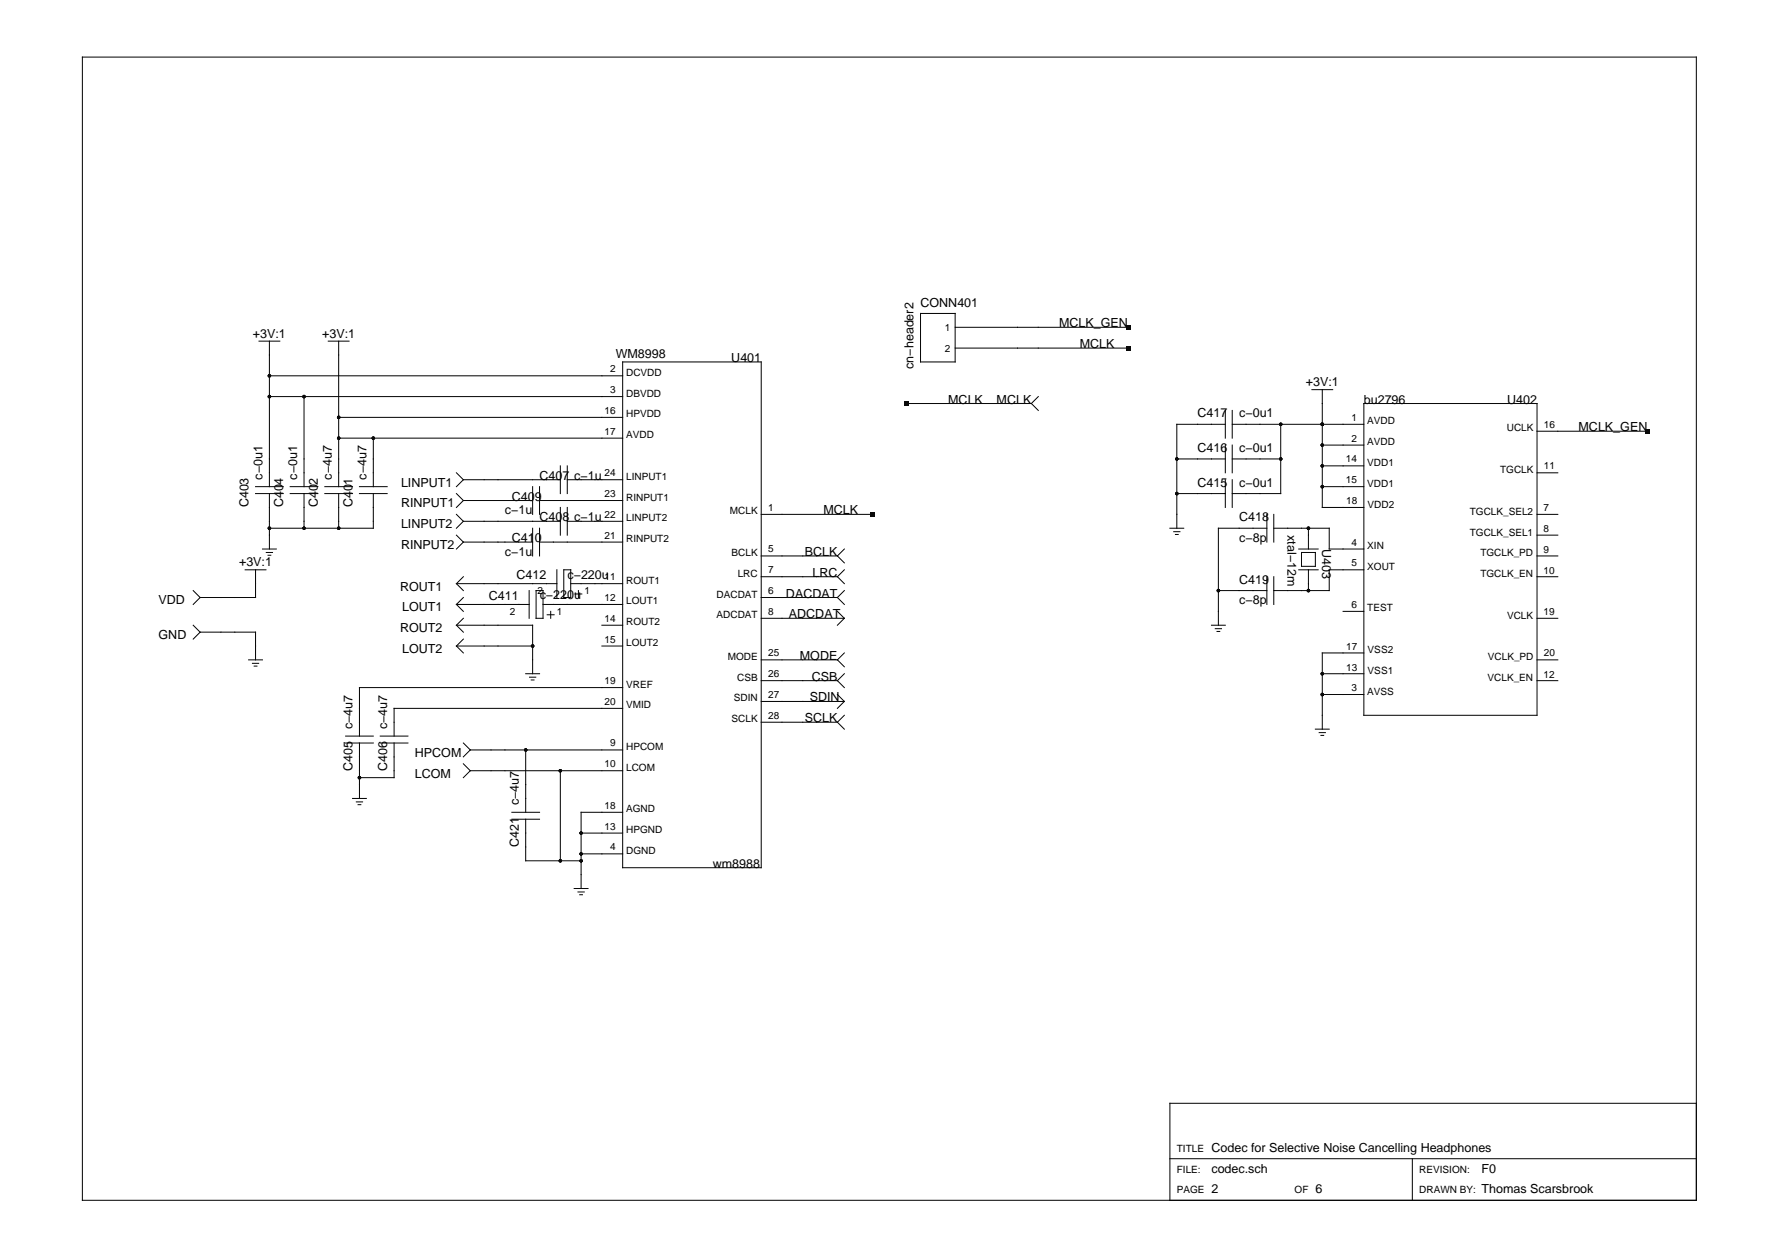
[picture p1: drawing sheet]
<svg xmlns="http://www.w3.org/2000/svg" width="420mm" height="297mm" viewBox="0 0 420 297" stroke-linecap="round" stroke-linejoin="round" font-family="sans-serif">
<g fill="none" stroke="#000" stroke-width=".24">
<path d="M19.5 13.5h381.1v269.9h-381.1zM217.4 74h8.2v11.5h-8.2zM225.6 77.3h40.9M61.2 80.6h4.9M63.6 93.6h83.5M63.6 88.7h83.5M63.6 80.6v34.3M71.8 93.6v21.3M77.5 80.6h4.9M80 98.6h67.1M80 80.6v34.3M147.1 85.5h32.7v119.4h-32.7z"/>
<path d="M214.1 95.3h29.5M225.6 82.2h40.9M243.6 95.3l1.6 1.6M245.2 93.6l-1.6 1.7M289.4 96.9v6.6M291 96.9v6.6M309.8 92h4.9M312.3 92v27.8h9.8M322.1 95.3h40.9v73.6h-40.9zM60.4 116.5h6.5M60.4 114.9h6.5M63.6 116.5v13.1"/>
<path d="M68.5 116.5h6.6M68.5 114.9h6.6M71.8 116.5v8.2M76.7 116.5h6.6M76.7 114.9h6.6M80 103.5h67.1M80 116.5v8.2M84.9 116.5h6.5M84.9 114.9h6.5M88.2 103.5v11.4M88.2 116.5v8.2h-24.6M107.8 111.6l1.6 1.7"/>
<path d="M107.8 116.5l1.6 1.7M109.4 118.2h16.4M109.4 113.3h22.9M109.4 113.3l-1.6 1.6M109.4 118.2l-1.6 1.6M125.8 114.9v6.6M127.4 118.2h19.7M127.4 114.9v6.6M132.3 110v6.5M132.3 119.8v6.6M134 113.3h13.1M134 110v6.5"/>
<path d="M134 119.8v6.6M277.9 116.5h11.5M277.9 108.4h11.5M289.4 100.2h-11.5v24.5M289.4 105.1v6.5M289.4 113.3v6.5M291 100.2h31.1M291 105.1v6.5M291 113.3v6.5M291 108.4h11.5M302.5 100.2v16.3h-11.5M312.3 114.9h9.8"/>
<path d="M312.3 110h9.8M312.3 105.1h9.8M363 111.6h4.9M363 101.8h26.2M45.6 139.4l1.7 1.7M57.9 134.5h4.9M60.4 134.5v6.6h-13.1M62 129.6h3.3M62.9 130.5h1.5M63.3 131.1h.7M107.8 137.8h23.7M107.8 121.5l1.6 1.6"/>
<path d="M107.8 126.4l1.6 1.6M107.8 137.8l1.6 1.6M109.4 128h16.4M109.4 123.1h22.9M109.4 123.1l-1.6 1.6M109.4 128l-1.6 1.6M109.4 136.2l-1.6 1.6M125 139.4v6.6M125.8 124.7v6.6M126.6 139.4h1.6v6.6h-1.6zM127.4 128h19.7M127.4 124.7v6.6"/>
<path d="M131.5 134.5v6.6M133.2 134.5h1.6v6.6h-1.6zM134 123.1h13.1M134.8 137.8h12.3M136.6 139.4v1.7M179.8 136.2h18M179.8 131.3h18M179.8 121.5h26.2M197.8 131.3l1.6 1.6M197.8 136.2l1.6 1.6M199.4 129.6l-1.6 1.7M199.4 134.5l-1.6 1.7"/>
<path d="M199.4 139.4l-1.6 1.7M276.3 124.7h3.3M277.2 125.5h1.5M277.6 126.2h.7M287.8 139.4h11.4M299.2 124.7h-11.4v22.9M299.2 121.5v6.5M299.2 136.2v6.5M300.8 124.7h13.1v4.9h8.2M300.8 121.5v6.5M300.8 136.2v6.5M306.7 129.6h4.6"/>
<path d="M306.7 134.5h4.6M307.4 130.5h3.3v3.2h-3.3zM309 124.7v4.9M309 134.5v4.9M322.1 134.5h-8.2v4.9h-13.1M363 136.2h4.9M363 131.3h4.9M363 121.5h4.9M363 126.4h4.9M45.6 147.6l1.7 1.7M47.3 141.1l-1.7 1.6M47.3 149.3h13.1v6.5"/>
<path d="M47.3 149.3l-1.7 1.6M58.7 155.8h3.3M59.6 156.6h1.5M60 157.3h.7M107.8 152.5h18M107.8 147.6h18v11.5M107.8 142.7h17.2M107.8 152.5l1.6 1.7M107.8 147.6l1.6 1.7M107.8 142.7l1.6 1.7M109.4 150.9l-1.6 1.6M109.4 146l-1.6 1.6"/>
<path d="M109.4 141.1l-1.6 1.6M124.2 159.1h3.2M125.1 159.9h1.4M128.2 142.7h18.9M129.2 145.2h1.7M130.1 144.4v1.6M135.8 140.3h1.6M142.2 152.5h4.9M142.2 147.6h4.9M179.8 146h19.6M179.8 141.1h18M179.8 155.8h18"/>
<path d="M197.8 141.1l1.6 1.6M197.8 155.8l1.6 1.6M197.8 144.4l1.6 1.6M199.4 154.2l-1.6 1.6M199.4 159.1l-1.6 1.6M199.4 146l-1.6 1.6M286.1 147.6h3.3M287 148.4h1.5M287.4 149.1h.7M312.3 159.1h9.8M317.2 144.4h4.9M322.1 154.2h-9.8v18"/>
<path d="M363 146h4.9M363 155.8h4.9M81.6 175.4h6.6M81.6 173.8h6.6M84.9 175.4v13.1M89.8 175.4h6.5M89.8 173.8h6.5M93.1 175.4v8.2h-8.2M109.4 175.4l1.7 1.7M111.1 177.1h36M111.1 177.1l-1.7 1.6M124.2 177.1v14.7"/>
<path d="M125.5 160.6h.6M147.1 167.3h-54v6.5M147.1 162.4h-62.2v11.4M179.8 170.5h18M179.8 165.6h19.6M179.8 160.7h18M197.8 160.7l1.6 1.7M197.8 170.5l1.6 1.7M197.8 164l1.6 1.6M199.4 168.9l-1.6 1.6M199.4 165.6l-1.6 1.7M310.7 172.2h3.2"/>
<path d="M311.6 173h1.4M312 173.6h.6M312.3 164h9.8M363 160.7h4.9M83.3 188.5h3.2M84.2 189.3h1.4M84.6 190h.6M109.4 180.3l1.7 1.7M111.1 182h36M111.1 182l-1.7 1.6M120.9 191.8h6.5M120.9 193.4h6.5"/>
<path d="M124.2 193.4v9.9h13M132.3 182v21.3M137.2 196.7h9.9M147.1 191.8h-9.9v18M135.6 209.8h3.3M136.5 210.6h1.5M136.9 211.3h.7M137.2 201.6h9.9M276.3 273.6h124.3M333.6 273.6v9.8M400.6 260.5h-124.3v22.9"/>
</g>
<g fill="#000">
<path d="M266 76.8h1v1h-1zM213.6 94.8h1v1h-1zM266 81.7h1v1h-1zM388.7 101.3h1v1h-1zM205.5 121h.9v.9h-.9z"/>
<circle cx="63.6" cy="88.7" r=".41"/>
<circle cx="63.6" cy="93.6" r=".41"/>
<circle cx="71.8" cy="93.6" r=".41"/>
<circle cx="80" cy="98.6" r=".41"/>
<circle cx="80" cy="103.5" r=".41"/>
<circle cx="88.2" cy="103.5" r=".41"/>
<circle cx="277.9" cy="108.4" r=".41"/>
<circle cx="277.9" cy="116.5" r=".41"/>
<circle cx="302.5" cy="100.2" r=".41"/>
<circle cx="302.5" cy="108.4" r=".41"/>
<circle cx="312.3" cy="100.2" r=".41"/>
<circle cx="312.3" cy="105.1" r=".41"/>
<circle cx="312.3" cy="110" r=".41"/>
<circle cx="312.3" cy="114.9" r=".41"/>
<circle cx="63.6" cy="124.7" r=".41"/>
<circle cx="71.8" cy="124.7" r=".41"/>
<circle cx="80" cy="124.7" r=".41"/>
<circle cx="287.8" cy="139.4" r=".41"/>
<circle cx="309" cy="124.7" r=".41"/>
<circle cx="309" cy="139.4" r=".41"/>
<circle cx="125.8" cy="152.5" r=".41"/>
<circle cx="312.3" cy="159.1" r=".41"/>
<circle cx="124.2" cy="177.1" r=".41"/>
<circle cx="312.3" cy="164" r=".41"/>
<circle cx="84.9" cy="183.6" r=".41"/>
<circle cx="132.3" cy="182" r=".41"/>
<circle cx="137.2" cy="196.7" r=".41"/>
<circle cx="132.3" cy="203.3" r=".41"/>
<circle cx="137.2" cy="201.6" r=".41"/>
<circle cx="137.2" cy="203.3" r=".41"/>
</g>
<g font-size="3">
<text x="217.4" y="72.4">CONN401</text>
<text x="250.1" y="77.3">MCLK_GEN</text>
<text x="59.7" y="79.7">+3V:1</text>
<text x="76.1" y="79.7">+3V:1</text>
<text x="255" y="82.2">MCLK</text>
<text x="145.4" y="84.6">WM8998</text>
<text x="172.7" y="85.5">U401</text>
<text x="215.8" y="87.1" transform="rotate(-90 215.8 87.1)">cn−header2</text>
<text x="224" y="95.3">MCLK</text>
<text x="235.4" y="95.3">MCLK</text>
<text x="308.4" y="91.2">+3V:1</text>
<text x="322.1" y="95.3">bu2796</text>
<text x="355.9" y="95.3">U402</text>
<text x="282.8" y="98.6">C417</text>
<text x="292.7" y="98.6">c−0u1</text>
<text x="372.8" y="101.8">MCLK_GEN</text>
<text x="282.8" y="106.7">C416</text>
<text x="292.7" y="106.7">c−0u1</text>
<text x="62" y="113.3" transform="rotate(-90 62 113.3)">c−0u1</text>
<text x="70.2" y="113.3" transform="rotate(-90 70.2 113.3)">c−0u1</text>
<text x="78.4" y="113.3" transform="rotate(-90 78.4 113.3)">c−4u7</text>
<text x="86.5" y="113.3" transform="rotate(-90 86.5 113.3)">c−4u7</text>
<text x="127.4" y="113.3">C407 c−1u</text>
<text x="58.7" y="119.8" transform="rotate(-90 58.7 119.8)">C403</text>
<text x="66.9" y="119.8" transform="rotate(-90 66.9 119.8)">C404</text>
<text x="75.1" y="119.8" transform="rotate(-90 75.1 119.8)">C402</text>
<text x="83.3" y="119.8" transform="rotate(-90 83.3 119.8)">C401</text>
<text x="94.7" y="114.9">LINPUT1</text>
<text x="94.7" y="119.8">RINPUT1</text>
<text x="120.9" y="118.2">C409</text>
<text x="282.8" y="114.9">C415</text>
<text x="292.7" y="114.9">c−0u1</text>
<text x="94.7" y="124.7">LINPUT2</text>
<text x="119.2" y="121.5">c−1u</text>
<text x="127.4" y="123.1">C408 c−1u</text>
<text x="194.5" y="121.5">MCLK</text>
<text x="292.7" y="123.1">C418</text>
<text x="94.7" y="129.6">RINPUT2</text>
<text x="119.2" y="131.3">c−1u</text>
<text x="120.9" y="128">C410</text>
<text x="190.1" y="131.3">BCLK</text>
<text x="292.7" y="128">c−8p</text>
<text x="304.1" y="126.4" transform="rotate(90 304.1 126.4)">xtal−12m</text>
<text x="312.3" y="129.6" transform="rotate(90 312.3 129.6)">U403</text>
<text x="56.5" y="133.7">+3V:1</text>
<text x="122" y="136.7">C412</text>
<text x="134" y="136.6">c−220u</text>
<text x="191.9" y="136.2">LRC</text>
<text x="292.7" y="137.8">C419</text>
<text x="37.5" y="142.7">VDD</text>
<text x="94.5" y="139.4">ROUT1</text>
<text x="115.5" y="141.6">C411</text>
<text x="127.5" y="141.5">c−220u</text>
<text x="185.6" y="141.1">DACDAT</text>
<text x="292.7" y="142.7">c−8p</text>
<text x="94.5" y="149.3">ROUT2</text>
<text x="95" y="144.4">LOUT1</text>
<text x="186.3" y="146">ADCDAT</text>
<text x="37.5" y="150.9">GND</text>
<text x="95" y="154.2">LOUT2</text>
<text x="188.9" y="155.8">MODE</text>
<text x="191.7" y="160.7">CSB</text>
<text x="191.2" y="165.6">SDIN</text>
<text x="83.3" y="172.2" transform="rotate(-90 83.3 172.2)">c−4u7</text>
<text x="91.4" y="172.2" transform="rotate(-90 91.4 172.2)">c−4u7</text>
<text x="190.1" y="170.5">SCLK</text>
<text x="98" y="178.7">HPCOM</text>
<text x="83.3" y="182" transform="rotate(-90 83.3 182)">C405</text>
<text x="91.4" y="182" transform="rotate(-90 91.4 182)">C406</text>
<text x="98" y="183.6">LCOM</text>
<text x="122.5" y="190.2" transform="rotate(-90 122.5 190.2)">c−4u7</text>
<text x="122.5" y="200" transform="rotate(-90 122.5 200)">C421</text>
<text x="168.3" y="204.9">wm8988</text>
<text x="286.1" y="272">Codec for Selective Noise Cancelling Headphones</text>
<text x="286.1" y="281.8">2</text>
<text x="286.1" y="276.9">codec.sch</text>
<text x="310.7" y="281.8">6</text>
<text x="349.9" y="281.8">Thomas Scarsbrook</text>
<text x="349.9" y="276.9">F0</text>
</g>
<g font-size="2.4">
<text x="223.1" y="83">2</text>
<text x="223.1" y="78.1">1</text>
<text x="144.1" y="87.9">2</text>
<text x="147.9" y="88.7">DCVDD</text>
<text x="144.1" y="92.8">3</text>
<text x="147.9" y="93.6">DBVDD</text>
<text x="142.8" y="97.7">16</text>
<text x="147.9" y="98.6">HPVDD</text>
<text x="319.2" y="99.4">1</text>
<text x="322.9" y="100.2">AVDD</text>
<text x="355.9" y="101.8">UCLK</text>
<text x="364.6" y="101">16</text>
<text x="142.8" y="102.6">17</text>
<text x="147.9" y="103.5">AVDD</text>
<text x="319.2" y="104.3">2</text>
<text x="322.9" y="105.1">AVDD</text>
<text x="142.8" y="112.5">24</text>
<text x="147.9" y="113.3">LINPUT1</text>
<text x="317.8" y="109.2">14</text>
<text x="322.9" y="110">VDD1</text>
<text x="354.3" y="111.6">TGCLK</text>
<text x="364.6" y="110.8">11</text>
<text x="142.8" y="117.4">23</text>
<text x="147.9" y="118.2">RINPUT1</text>
<text x="317.8" y="114.1">15</text>
<text x="317.9" y="119.1">18</text>
<text x="322.9" y="114.9">VDD1</text>
<text x="323" y="119.9">VDD2</text>
<text x="142.8" y="122.3">22</text>
<text x="147.9" y="123.1">LINPUT2</text>
<text x="172.4" y="121.5">MCLK</text>
<text x="181.4" y="120.6">1</text>
<text x="347.1" y="121.5">TGCLK_SEL2</text>
<text x="364.6" y="125.6">8</text>
<text x="364.6" y="120.7">7</text>
<text x="142.8" y="127.2">21</text>
<text x="147.9" y="128">RINPUT2</text>
<text x="172.8" y="131.3">BCLK</text>
<text x="181.4" y="130.5">5</text>
<text x="319.2" y="128.8">4</text>
<text x="322.9" y="129.6">XIN</text>
<text x="347.1" y="126.4">TGCLK_SEL1</text>
<text x="349.6" y="131.4">TGCLK_PD</text>
<text x="364.6" y="130.5">9</text>
<text x="142.8" y="137">11</text>
<text x="147.9" y="137.8">ROUT1</text>
<text x="174.2" y="136.2">LRC</text>
<text x="181.4" y="135.4">7</text>
<text x="319.2" y="133.7">5</text>
<text x="322.9" y="134.5">XOUT</text>
<text x="349.6" y="136.3">TGCLK_EN</text>
<text x="364.6" y="135.4">10</text>
<text x="126.9" y="140.3">2</text>
<text x="138.1" y="140.3">1</text>
<text x="142.8" y="141.9">12</text>
<text x="147.9" y="142.7">LOUT1</text>
<text x="169.2" y="141.1">DACDAT</text>
<text x="181.4" y="140.3">6</text>
<text x="319.2" y="143.5">6</text>
<text x="120.4" y="145.2">2</text>
<text x="131.5" y="145.2">1</text>
<text x="142.8" y="146.8">14</text>
<text x="147.9" y="147.6">ROUT2</text>
<text x="169.2" y="146">ADCDAT</text>
<text x="181.4" y="145.2">8</text>
<text x="322.9" y="144.4">TEST</text>
<text x="355.9" y="146.1">VCLK</text>
<text x="364.6" y="145.3">19</text>
<text x="142.8" y="151.7">15</text>
<text x="147.9" y="152.5">LOUT2</text>
<text x="171.9" y="155.8">MODE</text>
<text x="181.4" y="155">25</text>
<text x="317.9" y="153.4">17</text>
<text x="323" y="154.3">VSS2</text>
<text x="351.4" y="155.8">VCLK_PD</text>
<text x="364.6" y="155">20</text>
<text x="142.8" y="161.5">19</text>
<text x="174.1" y="160.7">CSB</text>
<text x="181.4" y="159.9">26</text>
<text x="317.9" y="158.3">13</text>
<text x="323" y="159.2">VSS1</text>
<text x="351.3" y="160.8">VCLK_EN</text>
<text x="364.6" y="160">12</text>
<text x="142.8" y="166.4">20</text>
<text x="147.9" y="167.3">VMID</text>
<text x="147.9" y="162.4">VREF</text>
<text x="173.3" y="165.6">SDIN</text>
<text x="181.4" y="164.8">27</text>
<text x="319.2" y="163.2">3</text>
<text x="322.9" y="164">AVSS</text>
<text x="172.8" y="170.5">SCLK</text>
<text x="181.4" y="169.7">28</text>
<text x="144.1" y="176.3">9</text>
<text x="147.9" y="177.1">HPCOM</text>
<text x="142.8" y="181.2">10</text>
<text x="147.9" y="182">LCOM</text>
<text x="142.8" y="191">18</text>
<text x="147.9" y="191.8">AGND</text>
<text x="142.8" y="195.9">13</text>
<text x="147.9" y="196.7">HPGND</text>
<text x="144.1" y="200.8">4</text>
<text x="147.9" y="201.6">DGND</text>
<text x="277.9" y="272">TITLE</text>
<text x="277.9" y="276.9">FILE:</text>
<text x="277.9" y="281.8">PAGE</text>
<text x="305.7" y="281.8">OF</text>
<text x="335.2" y="276.9">REVISION:</text>
<text x="335.2" y="281.8">DRAWN BY:</text>
</g>
</svg>
